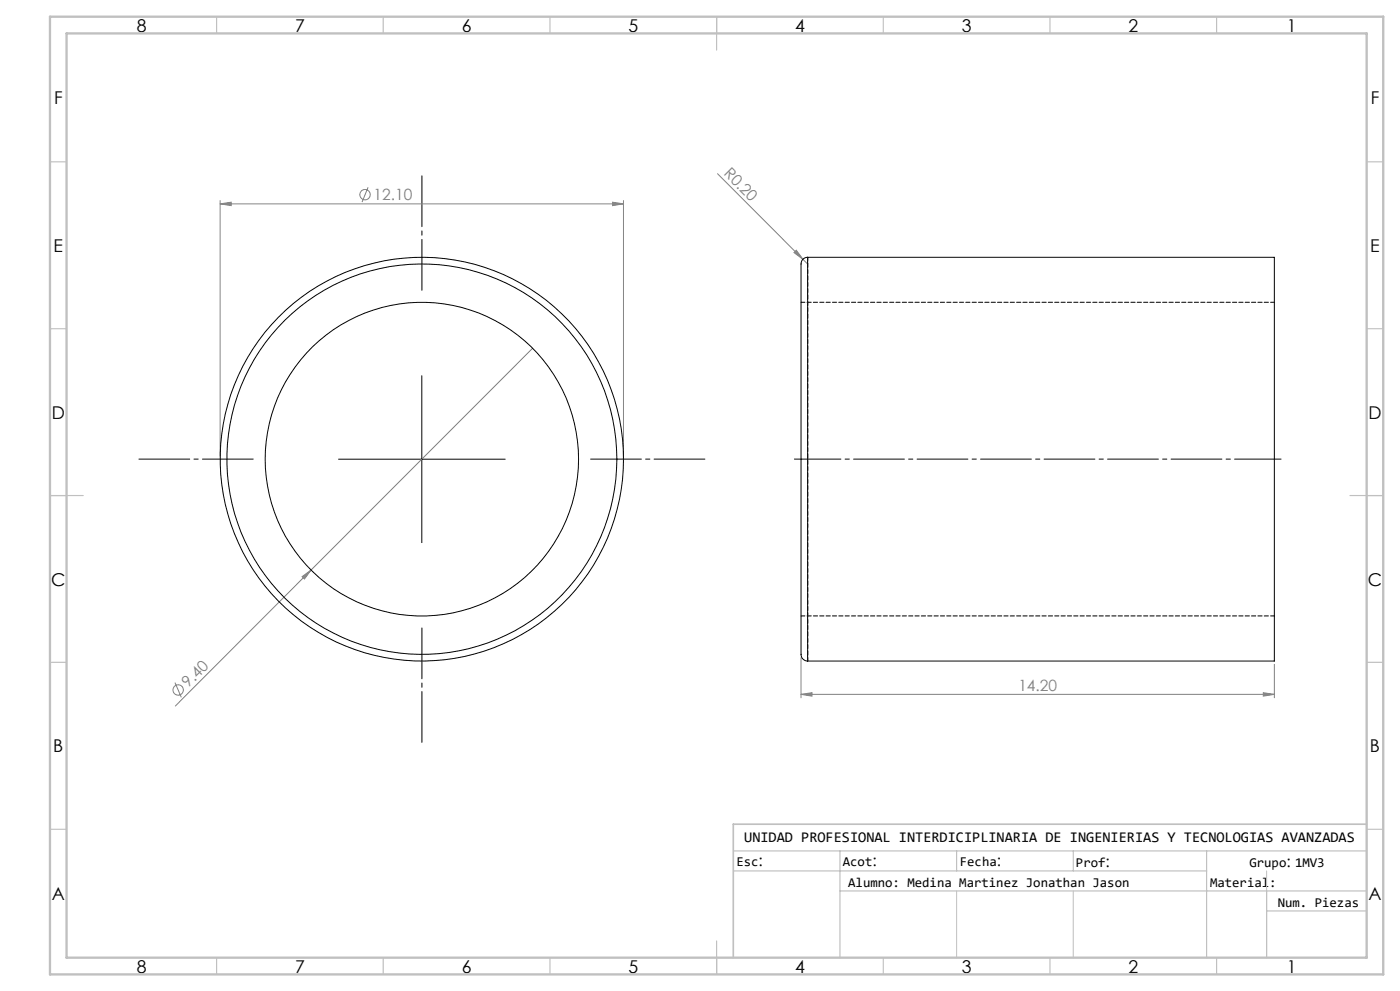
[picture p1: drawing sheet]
<svg xmlns="http://www.w3.org/2000/svg" width="420mm" height="297mm" viewBox="0 0 420 297" stroke-linecap="round" stroke-linejoin="round" font-family="sans-serif">
<g fill="none" stroke="#808080" stroke-width=".3">
<path d="M110.4 56.1l-1.8 4.5M215.3 52.1l25.6 25.6M66 61.1l3.4-.5v1zM66 60.1v76.5M66 61.1h121M183.8 60.6l3.2 .5-3.2 .5zM187 60.1v76.5M238.2 75.7l.7-.7 2 2.7zM240.9 77.7l1.4 1.4M159.8 104.4l-107.2 107.2M90.6 172.8l2.7-2-2 2.7zM240.3 197.1v12"/>
<path d="M382.3 199.1v10M52.5 204.6l1.9 4.4M240.3 208.1l3.3-.5v1zM240.3 208.1h142M379 207.6l3.3 .5-3.3 .5z"/>
<circle cx="109.5" cy="58.3" r="1.55"/>
<circle cx="53.4" cy="206.8" r="1.55"/>
</g>
<path d="M238.3 137.6h146" fill="none" stroke="#000" stroke-width=".3" stroke-dasharray="15.2 1.3 1.3 1.3" stroke-dashoffset="1.3"/>
<path d="M126.6 87.6v-35.5M76.6 137.6h-35.5M176.6 137.6h35.5M126.6 187.6v35.5" fill="none" stroke="#000" stroke-width=".3" stroke-dasharray="15.2 1.3 1.3 1.3" stroke-dashoffset="-.6"/>
<path d="M126.5 112.6v50M101.6 137.6h50" fill="none" stroke="#000" stroke-width=".3"/>
<path d="M287 267v20M322 267v20M380 261v26" fill="none" stroke="#c0c0c0" stroke-width=".3"/>
<g fill="none" stroke="#c0c0c0" stroke-width=".35">
<path d="M65 5v5M115 5v5M165 5v5M215 5v10M265 5v5M315 5v5M365 5v5M15 48.5h5M410 48.5h5M15 98.5h5M410 98.5h5M15 148.5h10"/>
<path d="M405 148.5h10M15 198.5h5M410 198.5h5M15 248.5h5M220 255h190M252 255v32M287 255v6M322 255v6M362 255v32M410 248.5h5M220 261h142M252 267h158"/>
<path d="M380 273h30M380 267v20M65 287v5M115 287v5M165 287v5M215 282v10M265 287v5M315 287v5M365 287v5"/>
</g>
<path d="M410 247h-190v40" fill="none" stroke="#c0c0c0" stroke-width=".5"/>
<path d="M15 5h400v287h-400zM20 10h390v277h-390z" fill="none" stroke="#c0c0c0" stroke-width=".7"/>
<g fill="#808080">
<path d="M238.2 75.7l.7-.7 2 2.7z"/>
<path d="M90.6 172.8l2.7-2-2 2.7z"/>
<path d="M66 61.1l3.4-.5v1zM183.8 60.6l3.2 .5-3.2 .5zM240.3 208.1l3.3-.5v1zM379 207.6l3.3 .5-3.3 .5z"/>
</g>
<g fill="none" stroke="#000" stroke-width=".3">
<path d="M242.3 77.1a2.33 2.33 0 0 0-2 3.1v114.8a2.33 2.33 0 0 0 2 3.1M242.3 77.1h140v121h-140M242.3 77.1v121"/>
<circle cx="126.5" cy="137.6" r="60.5"/>
<circle cx="126.6" cy="137.6" r="58.5"/>
<circle cx="126.6" cy="137.6" r="47"/>
</g>
<path d="M382.3 90.6h-142M240.3 184.6h142M242.3 198.1v-121" fill="none" stroke="#000" stroke-width=".3" stroke-dasharray="1.3 .6" stroke-dashoffset=".1"/>
<g font-size="5.3">
<text x="41" y="9.5">8</text>
<text x="88.5" y="9.5">7</text>
<text x="138.5" y="9.5">6</text>
<text x="188.5" y="9.5">5</text>
<text x="238.5" y="9.5">4</text>
<text x="288.5" y="9.5">3</text>
<text x="338.5" y="9.5">2</text>
<text x="386" y="9.5">1</text>
<text x="16.2" y="31.3">F</text>
<text x="411.2" y="31.3">F</text>
<text x="16.1" y="75.5">E</text>
<text x="411.1" y="75.5">E</text>
<text x="15.5" y="125.5">D</text>
<text x="410.5" y="125.5">D</text>
<text x="15.4" y="175.5">C</text>
<text x="410.4" y="175.5">C</text>
<text x="16" y="225.5">B</text>
<text x="411" y="225.5">B</text>
<text x="15.5" y="269.8">A</text>
<text x="410.5" y="269.8">A</text>
<text x="41" y="291.5">8</text>
<text x="88.5" y="291.5">7</text>
<text x="138.5" y="291.5">6</text>
<text x="188.5" y="291.5">5</text>
<text x="238.5" y="291.5">4</text>
<text x="288.5" y="291.5">3</text>
<text x="338.5" y="291.5">2</text>
<text x="386" y="291.5">1</text>
</g>
<g font-size="4.7" fill="#808080">
<text x="216.9" y="52.3" transform="rotate(45 216.9 52.3)">R0.20</text>
<text x="112.1" y="60">12.10</text>
<text x="56.5" y="206.2" transform="rotate(-45 56.5 206.2)">9.40</text>
<text x="305.5" y="207.1">14.20</text>
</g>
<g font-size="4.7">
<text x="227.6" y="259.5">:</text>
<text x="261.7" y="259.5">:</text>
<text x="299" y="259.5">:</text>
<text x="331.7" y="259.9">:</text>
<text x="385.9" y="259.9">:</text>
</g>
<text font-size="4.4" x="223.3" y="252.5">UNIDAD PROFESIONAL INTERDICIPLINARIA DE INGENIERIAS Y TECNOLOGIAS AVANZADAS</text>
<g font-size="4">
<text x="220.9" y="259.4">Esc</text>
<text x="252.9" y="259.4">Acot</text>
<text x="287.9" y="259.4">Fecha</text>
<text x="322.8" y="259.9">Prof</text>
<text x="374.8" y="259.9">Grupo 1MV3</text>
<text x="254.5" y="265.7">Alumno: Medina Martinez Jonathan Jason</text>
<text x="363" y="265.7">Material:</text>
<text x="383.3" y="271.7">Num. Piezas</text>
</g>
</svg>
